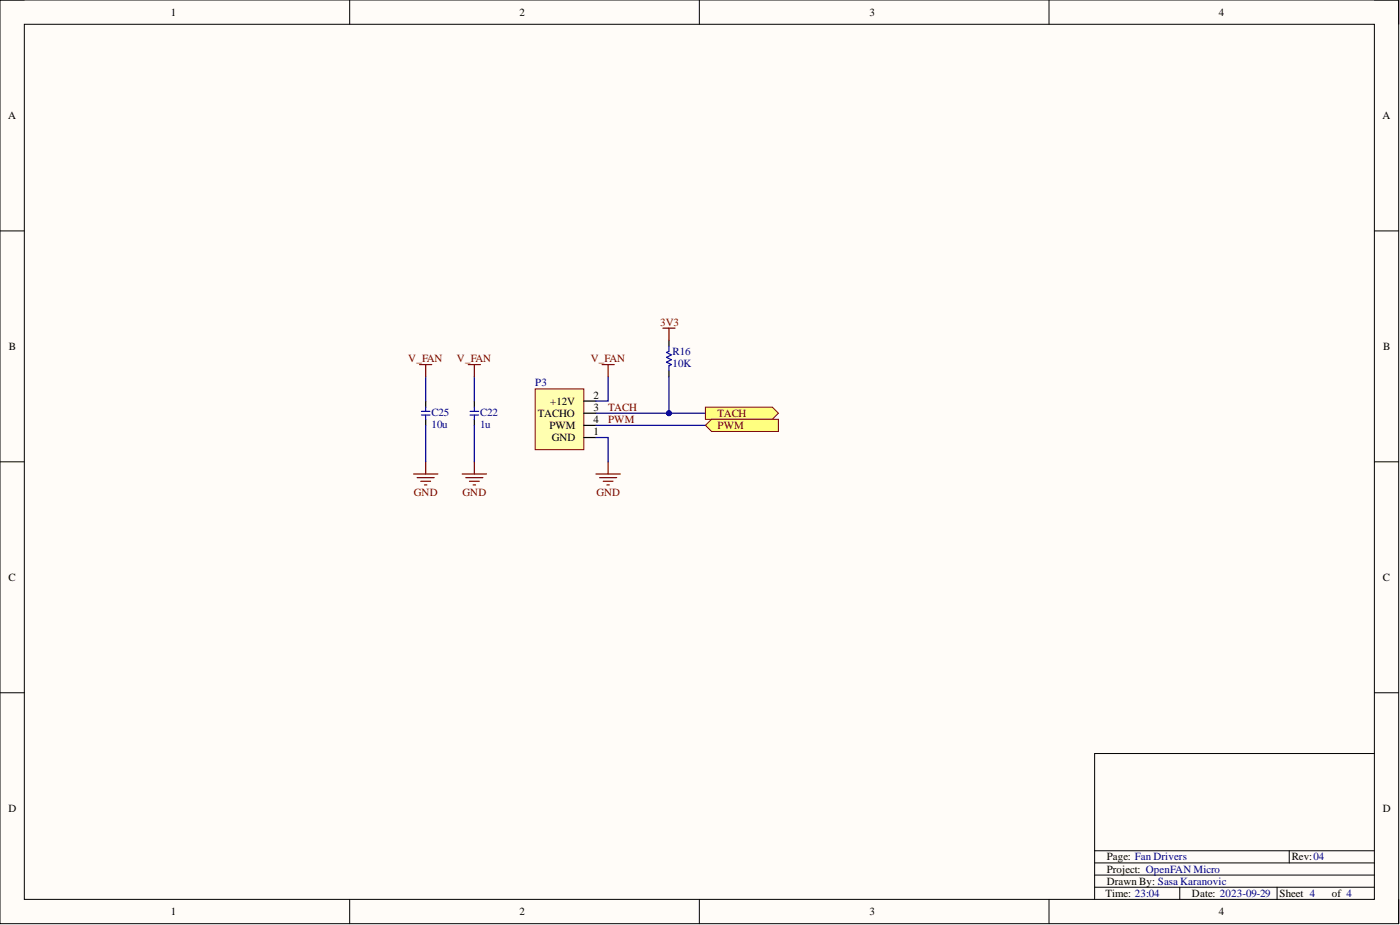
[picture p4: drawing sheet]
<svg xmlns="http://www.w3.org/2000/svg" width="292mm" height="193mm" viewBox="0 0 292 193" stroke-linecap="round" stroke-linejoin="round" font-family="sans-serif">
<path d="M0 0h291.8v192.7h-291.8z" fill-rule="evenodd" fill="#fffcf8"/>
<path d="M0 0h291.8v192.7h-291.8z" fill="none" stroke="#000" stroke-width=".21"/>
<path d="M5.1 5.1h281.7v182.5h-281.7z" fill-rule="evenodd" fill="#fffcf8"/>
<g fill="none" stroke="#000" stroke-width=".21">
<path d="M0 0h5.1M73 0v5.1M145.9 0v5.1M218.9 0v5.1M286.8 0h5v5.1M5.1 5.1h281.7v182.5h-281.7zM0 48.2h5.1M286.8 48.2h5M0 96.3h5.1M286.8 96.3h5M0 144.5h5.1M286.8 144.5h5"/>
<path d="M286.8 157.2h-58.4v30.4M228.4 177.5h58.4M269 177.5v2.5M73 187.6v5.1M145.9 187.6v5.1M218.9 187.6v5.1M228.4 182.6h58.4M228.4 185.1h58.4M228.4 180h58.4M246.2 185.1v2.5M266.5 185.1v2.5M291.8 187.6v5.1"/>
</g>
<path d="M111.7 81.1h10.1v12.7h-10.1z" fill-rule="evenodd" fill="#ffffb0"/>
<path d="M111.7 81.1h10.1v12.7h-10.1z" fill="none" stroke="#800000" stroke-width=".21"/>
<path d="M121.8 91.3h2.5M121.8 83.7h2.5M121.8 86.2h2.5M121.8 88.7h2.5" fill="none" stroke="#000" stroke-width=".25"/>
<path d="M126.9 78.6v5.1h-2.6M124.3 86.2h22.9" fill="none" stroke="#000080" stroke-width=".25"/>
<path d="M124.3 98.9h5.1M125.1 99.6h3.6M126.9 96.3v2.6M125.9 100.4h2M126.6 101.2h.5" fill="none" stroke="#800000" stroke-width=".25"/>
<circle cx="139.6" cy="86.2" r=".51" fill="#000080"/>
<circle cx="139.6" cy="86.2" r=".51" fill="none" stroke="#000080" stroke-width=".21"/>
<path d="M124.3 88.7h22.9" fill="none" stroke="#000080" stroke-width=".25"/>
<path d="M147.2 84.9h13.9l1.3 1.3-1.3 1.3h-13.9z" fill-rule="evenodd" fill="#ffff80"/>
<path d="M147.2 84.9h13.9l1.3 1.3-1.3 1.3h-13.9z" fill="none" stroke="#800000" stroke-width=".21"/>
<path d="M147.2 88.7l1.3-1.2h13.9v2.5h-13.9z" fill-rule="evenodd" fill="#ffff80"/>
<path d="M147.2 88.7l1.3-1.2h13.9v2.5h-13.9z" fill="none" stroke="#800000" stroke-width=".21"/>
<path d="M139.6 78.6v7.6M124.3 91.3h2.6v5" fill="none" stroke="#000080" stroke-width=".25"/>
<path d="M139.6 71v1.3M139.6 77.3v1.3" fill="none" stroke="#000" stroke-width=".25"/>
<path d="M139.6 72.3v1l-.5 .2 1 .5-1 .5 1 .5-1 .6 1 .5-.5 .2v1" fill="none" stroke="#00f" stroke-width=".25"/>
<path d="M138.3 68.5h2.5M139.6 68.5v2.5" fill="none" stroke="#800000" stroke-width=".25"/>
<circle cx="139.6" cy="86.2" r=".51" fill="#000080"/>
<circle cx="139.6" cy="86.2" r=".51" fill="none" stroke="#000080" stroke-width=".21"/>
<path d="M88.8 83.7v1.2M88.8 87.5v1.2M99 83.7v1.2M99 87.5v1.2" fill="none" stroke="#000" stroke-width=".25"/>
<path d="M87.9 85.8h1.8M87.9 86.6h1.8M88.8 84.9v.9M88.8 86.6v.9M98.1 85.8h1.8M98.1 86.6h1.8M99 84.9v.9M99 86.6v.9" fill="none" stroke="#00f" stroke-width=".25"/>
<g fill="none" stroke="#800000" stroke-width=".25">
<path d="M87.5 76.1h2.6M88.8 76.1v2.5M97.7 76.1h2.5M99 76.1v2.5M125.6 76.1h2.6M126.9 76.1v2.5M86.3 98.9h5.1M87 99.6h3.6M88.8 96.3v2.6M96.4 98.9h5.1M97.2 99.6h3.5M99 96.3v2.6"/>
<path d="M87.8 100.4h2M88.6 101.2h.5M98 100.4h2M98.7 101.2h.5"/>
</g>
<path d="M88.8 78.6v5.1M99 78.6v5.1M88.8 88.7v7.6M99 88.7v7.6" fill="none" stroke="#000080" stroke-width=".25"/>
<g font-size="2.3">
<text x="35.6" y="3.3">1</text>
<text x="108.4" y="3.3">2</text>
<text x="181.4" y="3.3">3</text>
<text x="254.3" y="3.3">4</text>
<text x="1.7" y="24.8">A</text>
<text x="288.4" y="24.8">A</text>
<text x="1.9" y="73">B</text>
<text x="288.6" y="73">B</text>
<text x="123.8" y="83.2">2</text>
<text x="112.2" y="87">TACHO</text>
<text x="114.6" y="89.5">PWM</text>
<text x="114.8" y="84.4">+12V</text>
<text x="123.8" y="85.7">3</text>
<text x="123.8" y="88.2">4</text>
<text x="115.1" y="92">GND</text>
<text x="123.8" y="90.8">1</text>
<text x="1.8" y="121.2">C</text>
<text x="288.5" y="121.2">C</text>
<text x="1.8" y="169.4">D</text>
<text x="288.5" y="169.4">D</text>
<text x="230.9" y="179.5">Page: Fan Drivers</text>
<text x="269.5" y="179.5">Rev:04</text>
<text x="230.9" y="184.6">Drawn By: Sasa Karanovic</text>
<text x="230.9" y="182">Project: OpenFAN Micro</text>
<text x="35.6" y="190.9">1</text>
<text x="108.4" y="190.9">2</text>
<text x="181.4" y="190.9">3</text>
<text x="230.7" y="187.1">Time: 23:04</text>
<text x="248.7" y="187.1">Date: 2023-09-29</text>
<text x="254.3" y="190.9">4</text>
<text x="267" y="187.1">Sheet 4</text>
<text x="277.9" y="187.1">of 4</text>
</g>
<g font-size="2.3" fill="#800000">
<text x="137.7" y="67.9">3V3</text>
<text x="85.2" y="75.6">V_FAN</text>
<text x="95.3" y="75.6">V_FAN</text>
<text x="123.2" y="75.6">V_FAN</text>
<text x="126.9" y="88.2">PWM</text>
<text x="126.9" y="85.7">TACH</text>
<text x="149.7" y="87">TACH</text>
<text x="149.7" y="89.5">PWM</text>
<text x="86.4" y="103.4">GND</text>
<text x="96.5" y="103.4">GND</text>
<text x="124.4" y="103.4">GND</text>
</g>
<g font-size="2.3" fill="#000080">
<text x="140.3" y="76.6">10K</text>
<text x="140.3" y="74">R16</text>
<text x="111.7" y="80.6">P3</text>
<text x="90" y="89.2">10u</text>
<text x="90" y="86.7">C25</text>
<text x="100.2" y="89.2">1u</text>
<text x="100.2" y="86.7">C22</text>
</g>
</svg>
